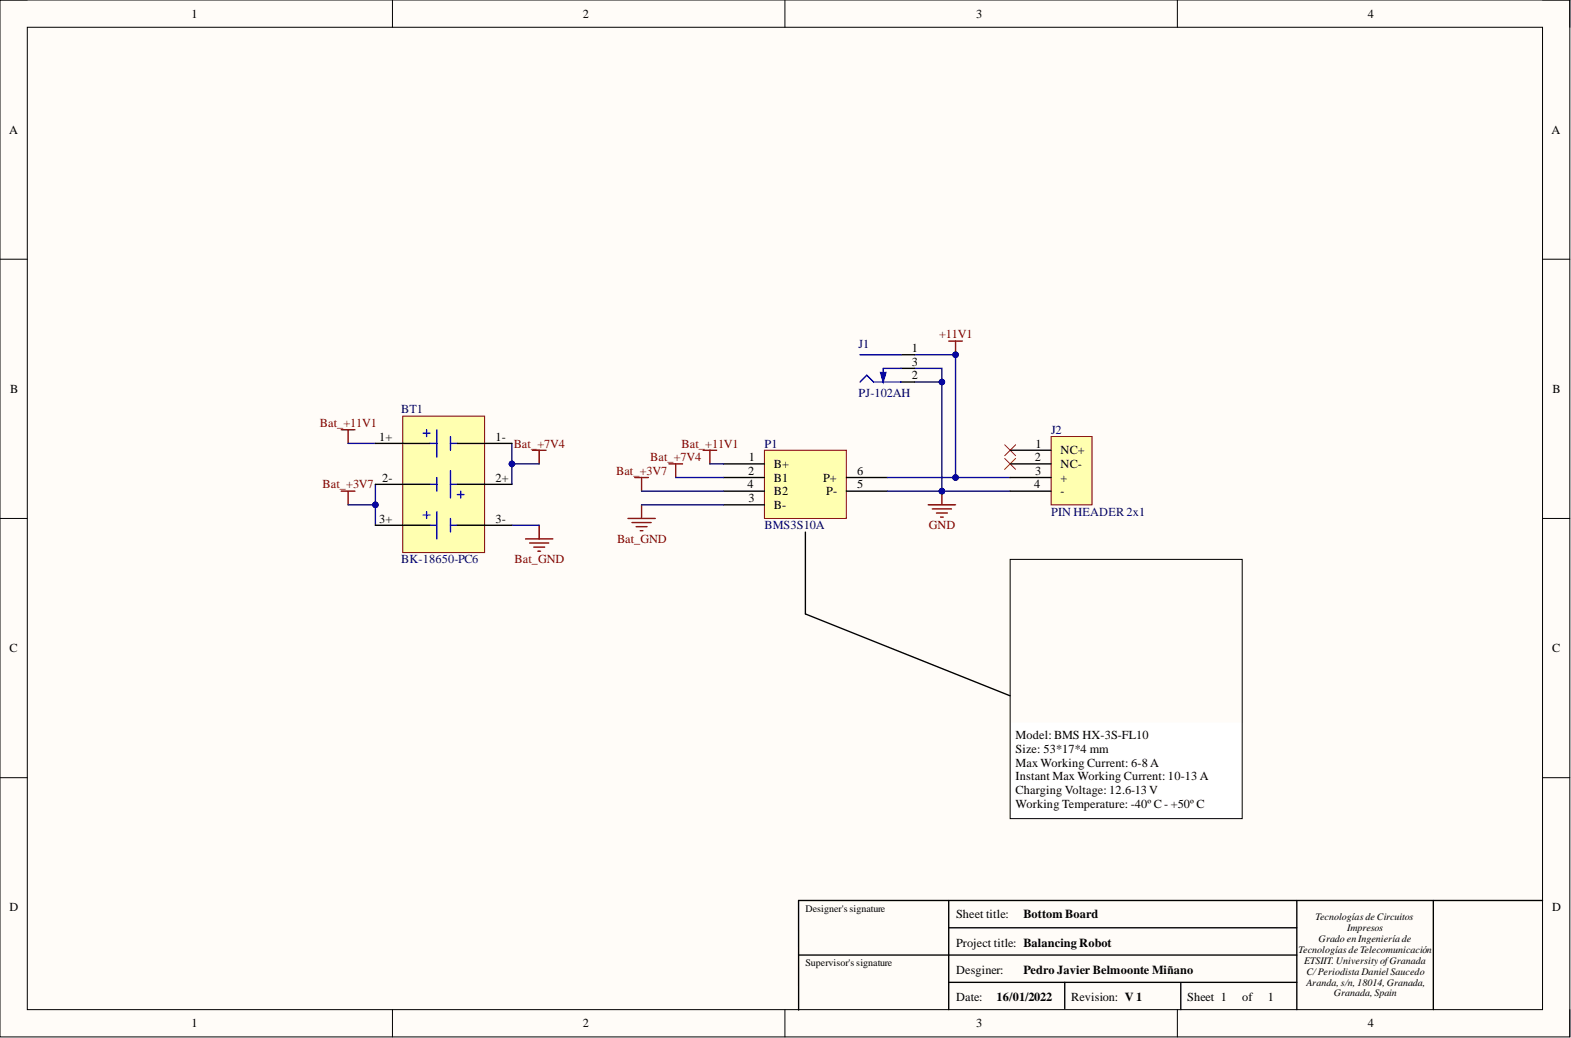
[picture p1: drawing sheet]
<svg xmlns="http://www.w3.org/2000/svg" width="292mm" height="193mm" viewBox="0 0 292 193" stroke-linecap="round" stroke-linejoin="round" font-family="sans-serif">
<path d="M0 0h291.9v192.8h-291.9z" fill-rule="evenodd" fill="#fffcf8"/>
<path d="M0 0h291.9v192.8h-291.9z" fill="none" stroke="#000" stroke-width=".19"/>
<path d="M5.1 5.1h281.7v182.6h-281.7z" fill-rule="evenodd" fill="#fffcf8"/>
<g fill="none" stroke="#000" stroke-width=".19">
<path d="M0 0h5.1M73 0v5.1M145.9 0v5.1M218.9 0v5.1M286.8 0h5.1v5.1M5.1 5.1h281.7v182.6h-281.7zM0 48.2h5.1M286.8 48.2h5.1M0 96.4h5.1M286.8 96.4h5.1M0 144.6h5.1M286.8 144.6h5.1"/>
<path d="M73 187.7v5.1M145.9 187.7v5.1M218.9 187.7v5.1M291.9 187.7v5.1"/>
</g>
<path d="M148.5 177.6h92.6M176.4 172.5h64.7M176.4 167.4v20.3M241.1 167.4v20.3M266.5 167.4v20.3M286.8 167.4h-138.3v20.4M176.4 182.6h64.7M198 182.6v4.9M219.5 182.8v4.9" fill="none" stroke="#000" stroke-width=".25"/>
<path d="M142.1 83.7h15.3v12.7h-15.3z" fill-rule="evenodd" fill="#ffffb0"/>
<path d="M142.1 83.7h15.3v12.7h-15.3z" fill="none" stroke="#800000" stroke-width=".19"/>
<path d="M134.5 86.2h7.6M134.5 88.8h7.6M134.5 93.8h7.6M134.5 91.3h7.6M157.4 88.8h7.6M157.4 91.3h7.6" fill="none" stroke="#000" stroke-width=".25"/>
<g fill="none" stroke="#800000" stroke-width=".25">
<path d="M63.5 79.9h2.5M64.7 79.9v2.5M63.5 91.3h2.5M64.7 91.3v2.5M99 83.7h2.5M100.3 83.7v2.5M100.3 97.7v2.5M116.8 96.4h5M117.5 97.1h3.6M118 88.8h2.6M118.3 97.9h2M119 98.7h.5"/>
<path d="M119.3 88.8v2.5M119.3 93.8v2.6M124.4 86.2h2.5M125.6 86.2v2.6M130.7 83.7h2.6M132 83.7v2.5M97.7 100.2h5.1M98.5 100.9h3.5M99.2 101.7h2.1M100 102.5h.5"/>
</g>
<path d="M187.8 134.4h43.2v17.8h-43.2z" fill-rule="evenodd" fill="#fff"/>
<path d="M187.8 134.4h43.2v17.8h-43.2z" fill="none" stroke="#fff" stroke-width=".19"/>
<path d="M187.8 104h43.2v48.2h-43.2z" fill="none" stroke="#000" stroke-width=".19"/>
<path d="M149.7 98.9v15.2l38.1 15.3" fill="none" stroke="#000" stroke-width=".25"/>
<path d="M186.8 82.7l2 2M186.8 85.2l2 2.1M188.8 82.7l-2 2M188.8 85.2l-2 2.1" fill="none" stroke="#f00" stroke-width=".19"/>
<path d="M64.7 82.4h5.1M64.7 93.8h5.1M95.2 97.7h5.1" fill="none" stroke="#000080" stroke-width=".25"/>
<circle cx="69.8" cy="93.8" r=".51" fill="#000080"/>
<circle cx="69.8" cy="93.8" r=".51" fill="none" stroke="#000080" stroke-width=".19"/>
<path d="M95.2 86.2h5.1" fill="none" stroke="#000080" stroke-width=".25"/>
<circle cx="95.2" cy="86.2" r=".51" fill="#000080"/>
<circle cx="95.2" cy="86.2" r=".51" fill="none" stroke="#000080" stroke-width=".19"/>
<path d="M69.8 90v7.7M119.3 91.3h15.2M119.3 93.8h15.2M125.6 88.8h8.9M132 86.2h2.5" fill="none" stroke="#000080" stroke-width=".25"/>
<circle cx="69.8" cy="93.8" r=".51" fill="#000080"/>
<circle cx="69.8" cy="93.8" r=".51" fill="none" stroke="#000080" stroke-width=".19"/>
<path d="M95.2 82.4v7.6" fill="none" stroke="#000080" stroke-width=".25"/>
<circle cx="95.2" cy="86.2" r=".51" fill="#000080"/>
<circle cx="95.2" cy="86.2" r=".51" fill="none" stroke="#000080" stroke-width=".19"/>
<path d="M165 88.8h22.8" fill="none" stroke="#000080" stroke-width=".25"/>
<circle cx="177.7" cy="88.8" r=".51" fill="#000080"/>
<circle cx="177.7" cy="88.8" r=".51" fill="none" stroke="#000080" stroke-width=".19"/>
<path d="M165 91.3h22.8" fill="none" stroke="#000080" stroke-width=".25"/>
<circle cx="175.1" cy="91.3" r=".51" fill="#000080"/>
<circle cx="175.1" cy="91.3" r=".51" fill="none" stroke="#000080" stroke-width=".19"/>
<path d="M170.1 65.9h7.6v22.9" fill="none" stroke="#000080" stroke-width=".25"/>
<circle cx="177.7" cy="65.9" r=".51" fill="#000080"/>
<circle cx="177.7" cy="65.9" r=".51" fill="none" stroke="#000080" stroke-width=".19"/>
<circle cx="177.7" cy="88.8" r=".51" fill="#000080"/>
<circle cx="177.7" cy="88.8" r=".51" fill="none" stroke="#000080" stroke-width=".19"/>
<path d="M170.1 68.5h5v22.8" fill="none" stroke="#000080" stroke-width=".25"/>
<circle cx="175.1" cy="71" r=".51" fill="#000080"/>
<circle cx="175.1" cy="71" r=".51" fill="none" stroke="#000080" stroke-width=".19"/>
<circle cx="175.1" cy="91.3" r=".51" fill="#000080"/>
<circle cx="175.1" cy="91.3" r=".51" fill="none" stroke="#000080" stroke-width=".19"/>
<path d="M170.1 71h5" fill="none" stroke="#000080" stroke-width=".25"/>
<circle cx="175.1" cy="71" r=".51" fill="#000080"/>
<circle cx="175.1" cy="71" r=".51" fill="none" stroke="#000080" stroke-width=".19"/>
<path d="M176.4 63.4h2.5M177.7 63.4v2.5" fill="none" stroke="#800000" stroke-width=".25"/>
<circle cx="177.7" cy="65.9" r=".51" fill="#000080"/>
<circle cx="177.7" cy="65.9" r=".51" fill="none" stroke="#000080" stroke-width=".19"/>
<path d="M172.6 93.8h5.1M173.4 94.6h3.5M174.1 95.4h2M174.9 96.1h.5M175.1 91.3v2.5" fill="none" stroke="#800000" stroke-width=".25"/>
<circle cx="175.1" cy="91.3" r=".51" fill="#000080"/>
<circle cx="175.1" cy="91.3" r=".51" fill="none" stroke="#000080" stroke-width=".19"/>
<path d="M167.5 65.9h2.6M167.5 68.5h2.6M167.5 71h2.6" fill="none" stroke="#000" stroke-width=".25"/>
<path d="M159.9 71l1.3-1.2 1.2 1.2h5.1M159.9 65.9h7.6M167.5 68.5h-3.3v2.5" fill="none" stroke="#00f" stroke-width=".25"/>
<path d="M163.7 69.2h1l-.5 1.8z" fill="#00f"/>
<path d="M163.7 69.2h1l-.5 1.8z" fill="none" stroke="#00f" stroke-width=".25"/>
<path d="M74.9 77.4h15.2v25.3h-15.2z" fill-rule="evenodd" fill="#ffffb0"/>
<path d="M74.9 77.4h15.2v25.3h-15.2z" fill="none" stroke="#800000" stroke-width=".19"/>
<g fill="none" stroke="#00f" stroke-width=".25">
<path d="M79.3 79.9v1.3M81.2 79.9v5.1M78.7 80.5h1.3M78.7 95.7h1.3M79.3 95.1v1.3M80 82.4h1.2M80 90h1.2M80 97.7h1.2M81.2 88.8v2.5M81.2 95.1v5.1M83.8 81.2v2.5M83.8 87.5v5.1"/>
<path d="M83.8 96.4v2.5M83.8 82.4h1.2M83.8 90h1.2M83.8 97.7h1.2M85 91.9h1.3M85.7 91.3v1.3"/>
</g>
<path d="M69.8 82.4h10.2M69.8 90h10.2M69.8 97.7h10.2M85 82.4h10.2M85 90h10.2M85 97.7h10.2" fill="none" stroke="#000" stroke-width=".25"/>
<path d="M195.4 81.2h7.6v12.6h-7.6z" fill-rule="evenodd" fill="#ffffb0"/>
<path d="M195.4 81.2h7.6v12.6h-7.6z" fill="none" stroke="#800000" stroke-width=".19"/>
<path d="M187.8 83.7h7.6M187.8 86.2h7.6M187.8 88.8h7.6M187.8 91.3h7.6" fill="none" stroke="#000" stroke-width=".25"/>
<g font-size="2.3">
<text x="35.6" y="3.3">1</text>
<text x="108.4" y="3.3">2</text>
<text x="181.5" y="3.3">3</text>
<text x="254.3" y="3.3">4</text>
<text x="1.7" y="24.9">A</text>
<text x="288.5" y="24.9">A</text>
<text x="169.5" y="65.4">1</text>
<text x="169.5" y="68">3</text>
<text x="169.5" y="70.5">2</text>
<text x="1.9" y="73">B</text>
<text x="288.7" y="73">B</text>
<text x="70.5" y="81.9">1+</text>
<text x="92.1" y="81.9">1-</text>
<text x="192.6" y="83.2">1</text>
<text x="71.1" y="89.5">2-</text>
<text x="92.1" y="89.5">2+</text>
<text x="139.1" y="88.3">2</text>
<text x="139.3" y="85.7">1</text>
<text x="143.9" y="87">B+</text>
<text x="143.9" y="89.5">B1</text>
<text x="153" y="89.5">P+</text>
<text x="159.4" y="88.3">6</text>
<text x="192.4" y="85.7">2</text>
<text x="192.5" y="88.3">3</text>
<text x="197.2" y="84.5">NC+</text>
<text x="197.2" y="87">NC-</text>
<text x="197.2" y="89.5">+</text>
<text x="139" y="90.8">4</text>
<text x="139.2" y="93.3">3</text>
<text x="143.9" y="94.6">B-</text>
<text x="143.9" y="92.1">B2</text>
<text x="153.6" y="92.1">P-</text>
<text x="159.4" y="90.8">5</text>
<text x="192.3" y="90.8">4</text>
<text x="197.2" y="92.1">-</text>
<text x="70.5" y="97.1">3+</text>
<text x="92.1" y="97.1">3-</text>
<text x="1.8" y="121.2">C</text>
<text x="288.6" y="121.2">C</text>
<text x="188.8" y="137.5">Model: BMS HX-3S-FL10</text>
<text x="188.8" y="140">Size: 53*17*4 mm</text>
<text x="188.8" y="142.5">Max Working Current: 6-8 A</text>
<text x="188.8" y="145.1">Instant Max Working Current: 10-13 A</text>
<text x="188.8" y="147.6">Charging Voltage: 12.6-13 V</text>
<text x="188.8" y="150.2">Working Temperature: -40º C - +50º C</text>
<text x="1.8" y="169.4">D</text>
<text x="177.8" y="170.7">Sheet title:</text>
<text x="190.3" y="170.7">Bottom Board</text>
<text x="288.6" y="169.4">D</text>
<text x="177.8" y="176">Project title: Balancing Robot</text>
<text x="177.8" y="181">Desginer:</text>
<text x="190.3" y="181">Pedro Javier Belmoonte Miñano</text>
<text x="35.6" y="191">1</text>
<text x="108.4" y="191">2</text>
<text x="177.8" y="186">Date:</text>
<text x="181.5" y="191">3</text>
<text x="185.3" y="186">16/01/2022</text>
<text x="199.2" y="186.1">Revision: V 1</text>
<text x="220.7" y="186.1">Sheet 1</text>
<text x="231" y="186.1">of</text>
<text x="235.7" y="186.1">1</text>
<text x="254.3" y="191">4</text>
</g>
<g font-size="2.3" fill="#000080">
<text x="159.6" y="64.7">J1</text>
<text x="74.6" y="76.9">BT1</text>
<text x="159.6" y="73.8">PJ-102AH</text>
<text x="142.1" y="83.2">P1</text>
<text x="195.4" y="80.7">J2</text>
<text x="195.4" y="95.9">PIN HEADER 2x1</text>
<text x="142.1" y="98.4">BMS3S10A</text>
<text x="74.6" y="104.8">BK-18650-PC6</text>
</g>
<g font-size="2.3" fill="#800000">
<text x="174.6" y="62.9">+11V1</text>
<text x="59.5" y="79.4">Bat_+11V1</text>
<text x="95.5" y="83.2">Bat_+7V4</text>
<text x="126.7" y="83.2">Bat_+11V1</text>
<text x="114.6" y="88.3">Bat_+3V7</text>
<text x="120.9" y="85.7">Bat_+7V4</text>
<text x="60" y="90.8">Bat_+3V7</text>
<text x="114.7" y="100.9">Bat_GND</text>
<text x="172.7" y="98.4">GND</text>
<text x="95.7" y="104.8">Bat_GND</text>
</g>
<g font-size="1.9">
<text x="149.7" y="169.5">Designer's signature</text>
<text x="244.6" y="171">Tecnologías de Circuitos</text>
<text x="250.5" y="173.1">Impresos</text>
<text x="149.7" y="179.7">Supervisor's signature</text>
<text x="241.5" y="177.1">Tecnologías de Telecomunicación</text>
<text x="242.5" y="179.2">ETSIIT. UniversityofGranada</text>
<text x="245.2" y="175.1">Grado en Ingeniería de</text>
<text x="242.9" y="181.2">C/Periodista Daniel Saucedo</text>
<text x="242.9" y="183.2">Aranda, s/n, 18014, Granada,</text>
<text x="248" y="185.2">Granada, Spain</text>
</g>
</svg>
